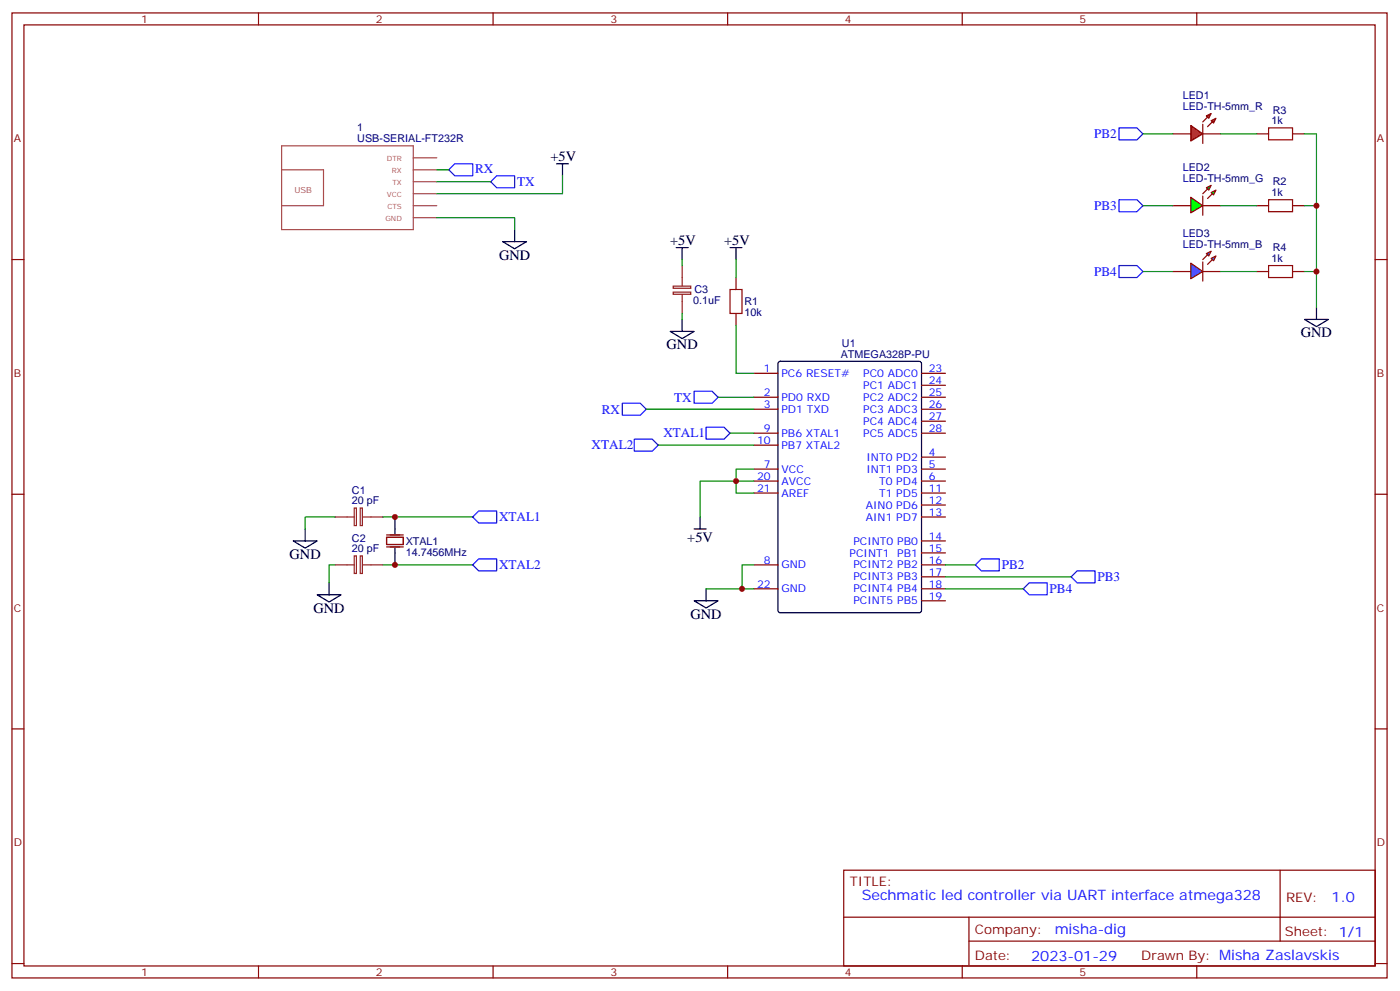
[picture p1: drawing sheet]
<svg xmlns="http://www.w3.org/2000/svg" width="413mm" height="292mm" viewBox="0 0 413 292" stroke-linecap="round" stroke-linejoin="round" font-family="sans-serif">
<g fill="none" stroke="#870000" stroke-width=".35">
<path d="M3.5 3.8h405.4v284.3h-405.4zM7.1 7.3h398.2v277.3h-398.2zM76.2 3.8v3.5M145.3 3.8v3.5M214.5 3.8v3.5M283.6 3.8v3.5M352.8 3.8v3.5M3.5 76.5h3.6M405.3 76.5h3.6M217 81.8v3.5M217 92.4v3.5M222.2 110h7.1"/>
<path d="M222.2 117.1h7.1M271.6 110h7.1M271.6 117.1h7.1M271.6 113.5h7.1M222.2 120.6h7.1M222.2 138.2h7.1M222.2 127.6h7.1M222.2 131.2h7.1M271.6 120.6h7.1M271.6 134.7h7.1M271.6 138.2h7.1M271.6 127.6h7.1"/>
<path d="M271.6 124.1h7.1M3.5 145.6h3.6M222.2 141.7h7.1M222.2 145.3h7.1M271.6 141.7h7.1M271.6 145.3h7.1M271.6 148.8h7.1M271.6 152.3h7.1M271.6 159.4h7.1M405.3 145.6h3.6M222.2 166.4h7.1M222.2 173.5h7.1"/>
<path d="M271.6 166.4h7.1M271.6 162.9h7.1M271.6 170h7.1M271.6 173.5h7.1M271.6 177h7.1M3.5 214.8h3.6M405.3 214.8h3.6M248.7 256.4h156.6v28.2h-156.6zM377.3 256.4v20.9M248.7 270.2h156.5M285.6 277.3h119.6M285.6 270.2v14.2"/>
<path d="M3.5 283.9h3.6M76.2 284.6v3.5M145.3 284.6v3.5M214.5 284.6v3.5M283.6 284.6v3.5M352.8 284.6v3.5M405.3 283.9h3.6"/>
</g>
<path d="M215.2 73h3.5M217 73v3.5M229.5 106.7l.5-.2h40.9l.7 .4v72.9l-.4 .7-41.2 .1-.6-.5-.1-72.9z" fill="none" stroke="#000" stroke-width=".35"/>
<path d="M215.2 85.3h3.5v7.1h-3.5z" fill="none" stroke="#a10000" stroke-width=".35"/>
<g fill="#f00" stroke="#870000" stroke-width=".35">
<path d="M351 37l3.5 2.4-3.5 2.2z"/>
<path d="M354.5 36.6v5.7z"/>
</g>
<g fill="#870000" stroke="#870000" stroke-width=".35">
<path d="M354.5 35.9l1.5-1.4z"/>
<path d="M356 37.3l1.4-1.4z"/>
</g>
<g fill="#f00" stroke="#870000" stroke-width=".35">
<path d="M355.6 34.1l1.4-.7-.7 1.5z"/>
<path d="M357 35.6l1.4-.7-.7 1.4z"/>
</g>
<path d="M345.7 39.4h5.3M354.5 39.4h5.3M345.7 60.6h5.3M354.5 60.6h5.3" fill="none" stroke="#870000" stroke-width=".35"/>
<g fill="#0f0" stroke="#870000" stroke-width=".35">
<path d="M357 56.7l1.4-.7-.7 1.4z"/>
<path d="M355.6 55.3l1.4-.7-.7 1.4z"/>
</g>
<g fill="#870000" stroke="#870000" stroke-width=".35">
<path d="M356 58.5l1.4-1.4z"/>
<path d="M354.5 57.1l1.5-1.4z"/>
</g>
<path d="M354.5 57.8v5.6z" fill="#f00" stroke="#870000" stroke-width=".35"/>
<path d="M351 58.1l3.5 2.5-3.5 2.1z" fill="#0f0" stroke="#870000" stroke-width=".35"/>
<path d="M345.7 80h5.3M354.5 80h5.3" fill="none" stroke="#870000" stroke-width=".35"/>
<g fill="#09f" stroke="#870000" stroke-width=".35">
<path d="M357 76.1l1.4-.7-.7 1.4z"/>
<path d="M355.6 74.7l1.4-.7-.7 1.4z"/>
</g>
<g fill="#870000" stroke="#870000" stroke-width=".35">
<path d="M356 77.9l1.4-1.4z"/>
<path d="M354.5 76.5l1.5-1.4z"/>
</g>
<path d="M354.5 77.2v5.6z" fill="#f00" stroke="#870000" stroke-width=".35"/>
<path d="M351 77.5l3.5 2.5-3.5 2.1z" fill="#09f" stroke="#870000" stroke-width=".35"/>
<path d="M373.9 37.7h7.1v3.5h-7.1zM373.9 58.8h7.1v3.6h-7.1zM373.9 78.2h7.1v3.6h-7.1z" fill="none" stroke="#a10000" stroke-width=".35"/>
<path d="M370.4 39.4h3.5M381 39.4h3.5M370.4 60.6h3.5M381 60.6h3.5M370.4 80h3.5M381 80h3.5M113.9 158.3h5v2.1h-5zM113.9 157.6h5M113.9 161.1h5" fill="none" stroke="#870000" stroke-width=".35"/>
<g fill="none" stroke="#008700" stroke-width=".35">
<path d="M336.9 39.4h8.8M359.8 39.4h10.6M384.5 39.4h3.6v21.2h-3.6M128.8 50h3.5M128.8 53.6h15.8M165.8 51.8v5.3h-37M128.8 64.1h22.9v3.6M201.1 76.5v1.7M217 76.5v5.3M336.9 60.6h8.8M359.8 60.6h10.6M388.1 60.6v19.4h-3.6"/>
<path d="M201.1 92.4v1.7M217 95.9v14.1h5.2M336.9 80h8.8M359.8 80h10.6M388.1 80v10.6M211.7 117.1h10.5M190.5 120.6h31.7M194 131.2h28.2M215.2 127.6h7M222.2 138.2h-5.2v3.5h-10.6v10.6M98.8 152.3h-8.8v3.6M112.9 152.3h26.4"/>
<path d="M222.2 141.7h-5.2v3.6h5.2M98.8 166.4h-1.8v5.3M112.9 166.4h26.4M208.1 173.5h10.6M222.2 166.4h-3.5v7.1h3.5M278.7 173.5h22.9M278.7 166.4h8.8M278.7 170h37"/>
</g>
<g fill="none" stroke="#000" stroke-width=".35">
<path d="M164 48.3h3.6M165.8 48.3v3.5M148.2 71.2h7l-3.5 2.1zM151.7 67.7v3.5M199.3 73h3.5M201.1 73v3.5M197.6 97.6h7l-3.5 2.2zM201.1 94.1v3.5M384.5 94.1h7.1l-3.5 2.1zM388.1 90.6v3.5M86.4 159.4h7.1l-3.5 2.1zM90 155.9v3.5"/>
<path d="M116.4 152.3v5M204.6 155.9h3.5M206.4 152.3v3.6M93.5 175.3h7l-3.5 2.1zM97 171.7v3.6M116.4 161.5v4.9M204.6 177h7.1l-3.6 2.1zM208.1 173.5v3.5"/>
</g>
<path d="M201.1 78.2v6M198.4 84.3h5.2v.6h-5.2zM198.4 86.1h5.2v.6h-5.2zM201.1 86.7v5.7M98.8 152.3h5.6M104.4 149.7h.7v5.2h-.7zM106.2 149.7h.6v5.2h-.6zM106.9 152.3h6M98.8 166.4h5.6M104.4 163.8h.7v5.2h-.7zM106.2 163.8h.6v5.2h-.6zM106.9 166.4h6" fill="none" stroke="#8c2424" stroke-width=".35"/>
<path d="M83 50h12.4v10.6h-12.4M83 43h38.8v24.7h-38.8zM121.8 50h7M121.8 53.6h7M121.8 46.5h7M121.8 57.1h7M121.8 60.6h7M121.8 64.1h7" fill="none" stroke="#a64a4a" stroke-width=".35"/>
<g fill="none" stroke="#00f" stroke-width=".35">
<path d="M329.8 37.7h5.3l1.8 1.7-1.8 1.8h-5.3zM132.3 50l1.8-1.7h5.2v3.5h-5.2zM144.6 53.6l1.8-1.8h5.3v3.5h-5.3zM329.8 58.8h5.3l1.8 1.8-1.8 1.8h-5.3zM329.8 78.2h5.3l1.8 1.8-1.8 1.8h-5.3zM183.4 118.8h5.3l1.8 1.8-1.8 1.7h-5.3zM204.6 115.3h5.3l1.8 1.8-1.8 1.7h-5.3zM187 129.4h5.3l1.7 1.8-1.7 1.7h-5.3zM208.1 125.9h5.3l1.8 1.7-1.8 1.8h-5.3zM139.3 152.3l1.8-1.7h5.3v3.5h-5.3zM139.3 166.4l1.8-1.7h5.3v3.5h-5.3zM287.5 166.4l1.8-1.7h5.3v3.5h-5.3z"/>
<path d="M301.6 173.5l1.8-1.8h5.3v3.6h-5.3zM315.7 170l1.8-1.8h5.3v3.5h-5.3z"/>
</g>
<g fill="#c00">
<circle cx="388.1" cy="60.6" r=".88"/>
<circle cx="388.1" cy="80" r=".88"/>
<circle cx="218.7" cy="173.5" r=".88"/>
<circle cx="217" cy="141.7" r=".88"/>
<circle cx="116.4" cy="152.3" r=".88"/>
<circle cx="116.4" cy="166.4" r=".88"/>
</g>
<g font-size="4.2">
<text x="162.3" y="47.6">+5V</text>
<text x="147.1" y="76.5">GND</text>
<text x="197.6" y="72.2">+5V</text>
<text x="213.4" y="72.2">+5V</text>
<text x="383.5" y="99.4">GND</text>
<text x="196.5" y="102.9">GND</text>
<text x="202.6" y="159.7">+5V</text>
<text x="85.4" y="164.7">GND</text>
<text x="92.4" y="180.6">GND</text>
<text x="203.6" y="182.3">GND</text>
</g>
<g font-size="4.2" fill="#00f">
<text x="254" y="265.2">Sechmatic led controller via UART interface atmega328</text>
<text x="392.5" y="265.7">1.0</text>
<text x="310.9" y="275.2">misha-dig</text>
<text x="304" y="283">2023-01-29</text>
</g>
<g font-size="3.9" fill="#00f">
<text x="322.5" y="40.7">PB2</text>
<text x="140.1" y="51.1">RX</text>
<text x="152.4" y="54.9">TX</text>
<text x="322.5" y="61.9">PB3</text>
<text x="322.5" y="81.3">PB4</text>
<text x="198.7" y="118.3">TX</text>
<text x="177.4" y="121.8">RX</text>
<text x="195.6" y="128.9">XTAL1</text>
<text x="174.4" y="132.4">XTAL2</text>
<text x="147.1" y="153.5">XTAL1</text>
<text x="147.1" y="167.6">XTAL2</text>
<text x="295.3" y="167.7">PB2</text>
<text x="323.5" y="171.2">PB3</text>
<text x="309.4" y="174.7">PB4</text>
</g>
<g font-size="3.9" fill="#800">
<text x="250.5" y="261">TITLE:</text>
<text x="379.1" y="265.7">REV:</text>
<text x="287.4" y="275.2">Company:</text>
<text x="378.7" y="275.8">Sheet: 1/1</text>
<text x="287.4" y="282.9">Date:</text>
<text x="336.4" y="282.9">Drawn By: Misha Zaslavskis</text>
</g>
<g font-size="3.2" fill="#800">
<text x="41.6" y="6.8">1</text>
<text x="110.8" y="6.8">2</text>
<text x="179.9" y="6.8">3</text>
<text x="249.1" y="6.8">4</text>
<text x="318.2" y="6.8">5</text>
<text x="4.1" y="41.9">A</text>
<text x="405.9" y="41.9">A</text>
<text x="4.1" y="111.1">B</text>
<text x="405.9" y="111.1">B</text>
<text x="4.1" y="180.2">C</text>
<text x="405.9" y="180.2">C</text>
<text x="4.1" y="249.3">D</text>
<text x="405.9" y="249.3">D</text>
<text x="41.6" y="287.6">1</text>
<text x="110.8" y="287.6">2</text>
<text x="179.9" y="287.6">3</text>
<text x="249.1" y="287.6">4</text>
<text x="318.2" y="287.6">5</text>
</g>
<g font-size="3.2" fill="#000080">
<text x="348.7" y="29.3">LED1</text>
<text x="348.7" y="32.4">LED-TH-5mm_R</text>
<text x="375.2" y="33.4">R3</text>
<text x="105.3" y="41.9">USB-SERIAL-FT232R</text>
<text x="105.3" y="38.7">1</text>
<text x="374.8" y="36.6">1k</text>
<text x="348.7" y="53.6">LED-TH-5mm_G</text>
<text x="348.7" y="50.4">LED2</text>
<text x="374.8" y="57.8">1k</text>
<text x="375.2" y="54.6">R2</text>
<text x="348.7" y="69.8">LED3</text>
<text x="348.7" y="73">LED-TH-5mm_B</text>
<text x="374.8" y="77.2">1k</text>
<text x="375.2" y="74">R4</text>
<text x="204.3" y="89.5">0.1uF</text>
<text x="204.7" y="86.4">C3</text>
<text x="219.4" y="90">R1</text>
<text x="219.4" y="93.2">10k</text>
<text x="247.8" y="105.4">ATMEGA328P-PU</text>
<text x="248.2" y="102.2">U1</text>
<text x="103.7" y="148.6">20 pF</text>
<text x="103.7" y="145.5">C1</text>
<text x="103.7" y="159.6">C2</text>
<text x="119.6" y="160.6">XTAL1</text>
<text x="103.7" y="162.7">20 pF</text>
<text x="119.6" y="163.7">14.7456MHz</text>
</g>
<g font-size="3.2" fill="#00f">
<text x="225.2" y="109.6">1</text>
<text x="230.4" y="111.1">PC6 RESET#</text>
<text x="254.5" y="111.1">PC0 ADC0</text>
<text x="273.8" y="109.6">23</text>
<text x="273.8" y="113.2">24</text>
<text x="225.2" y="116.7">2</text>
<text x="230.4" y="118.1">PD0 RXD</text>
<text x="254.5" y="114.6">PC1 ADC1</text>
<text x="254.5" y="118.1">PC2 ADC2</text>
<text x="273.8" y="116.7">25</text>
<text x="225.2" y="120.2">3</text>
<text x="230.4" y="121.6">PD1 TXD</text>
<text x="254.5" y="121.6">PC3 ADC3</text>
<text x="254.5" y="125.2">PC4 ADC4</text>
<text x="273.8" y="120.2">26</text>
<text x="273.8" y="123.8">27</text>
<text x="223.2" y="130.8">10</text>
<text x="225.2" y="127.3">9</text>
<text x="230.4" y="128.7">PB6 XTAL1</text>
<text x="254.5" y="128.7">PC5 ADC5</text>
<text x="273.8" y="127.3">28</text>
<text x="225.2" y="137.9">7</text>
<text x="230.4" y="132.2">PB7 XTAL2</text>
<text x="255.4" y="135.7">INT0 PD2</text>
<text x="273.8" y="134.3">4</text>
<text x="273.8" y="137.9">5</text>
<text x="223.2" y="141.4">20</text>
<text x="230.4" y="139.3">VCC</text>
<text x="230.4" y="142.8">AVCC</text>
<text x="255.4" y="139.3">INT1 PD3</text>
<text x="259.1" y="142.8">T0 PD4</text>
<text x="273.8" y="141.4">6</text>
<text x="223.2" y="144.9">21</text>
<text x="230.4" y="146.3">AREF</text>
<text x="255.2" y="149.9">AIN0 PD6</text>
<text x="259.1" y="146.3">T1 PD5</text>
<text x="273.8" y="144.9">11</text>
<text x="273.8" y="148.4">12</text>
<text x="255.2" y="153.4">AIN1 PD7</text>
<text x="273.8" y="152">13</text>
<text x="251.5" y="160.4">PCINT0 PB0</text>
<text x="273.8" y="159">14</text>
<text x="225.2" y="166.1">8</text>
<text x="230.4" y="167.5">GND</text>
<text x="250.4" y="164">PCINT1</text>
<text x="251.5" y="167.5">PCINT2 PB2</text>
<text x="264.5" y="164">PB1</text>
<text x="273.8" y="162.6">15</text>
<text x="273.8" y="166.1">16</text>
<text x="223.2" y="173.1">22</text>
<text x="251.5" y="171">PCINT3 PB3</text>
<text x="273.8" y="169.6">17</text>
<text x="273.8" y="173.1">18</text>
<text x="230.4" y="174.6">GND</text>
<text x="251.5" y="174.6">PCINT4 PB4</text>
<text x="251.5" y="178.1">PCINT5 PB5</text>
<text x="273.8" y="176.7">19</text>
</g>
<text font-size="2.5" fill="#a54b4b" x="86.8" y="56.9">USB</text>
<g font-size="2.1" fill="#a54b4b">
<text x="114.1" y="47.5">DTR</text>
<text x="115.5" y="51.1">RX</text>
<text x="114.1" y="58.1">VCC</text>
<text x="115.7" y="54.6">TX</text>
<text x="113.6" y="65.2">GND</text>
<text x="114.2" y="61.6">CTS</text>
</g>
</svg>
